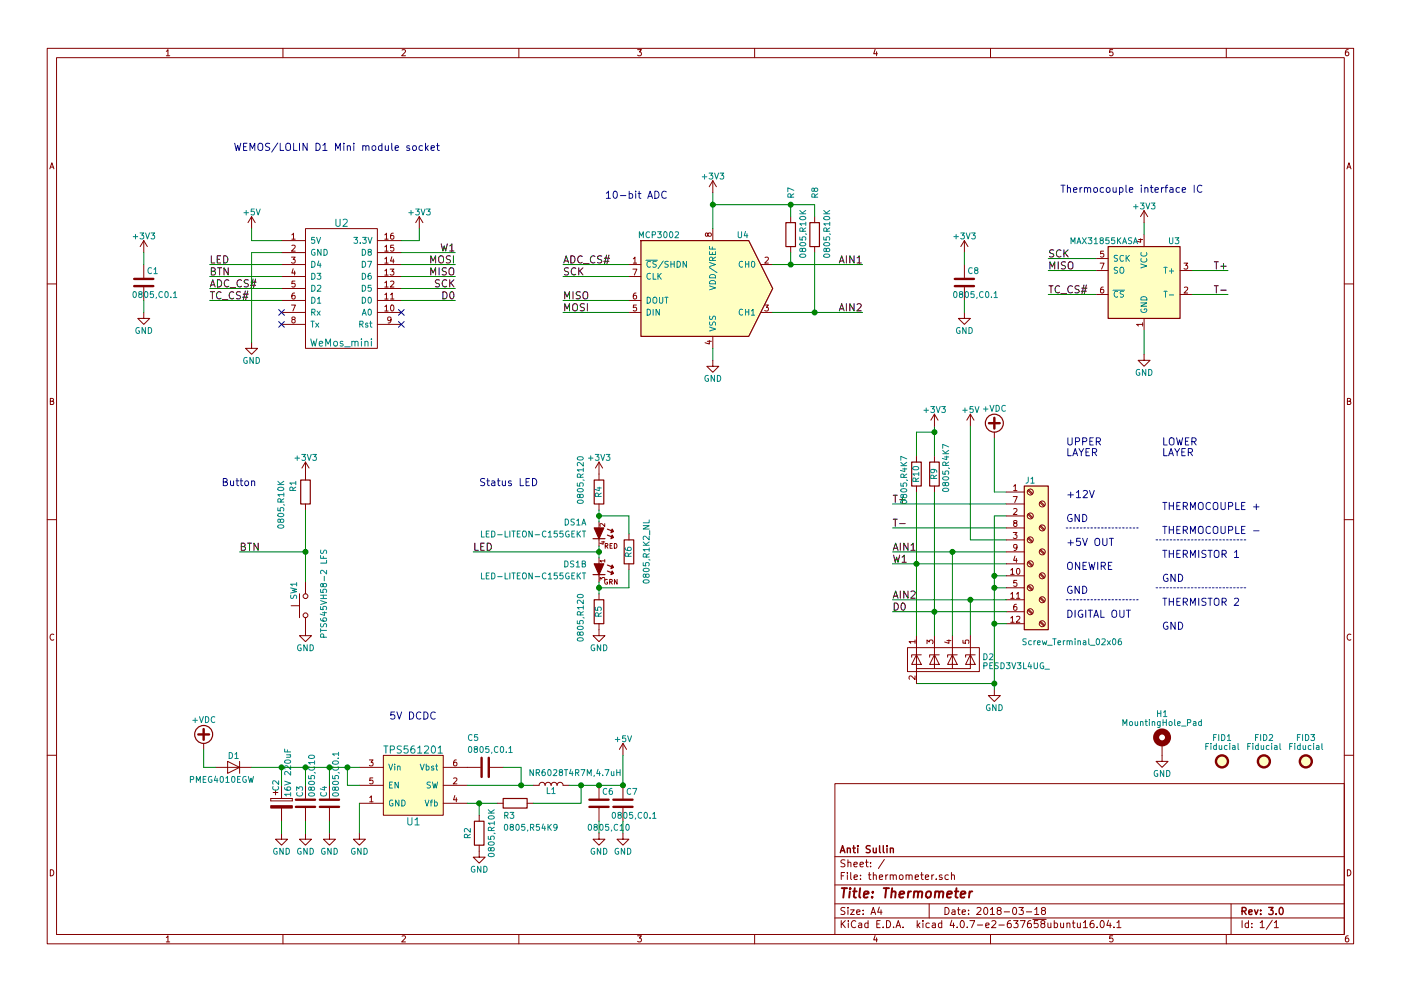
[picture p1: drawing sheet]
EESchema Schematic File Version 2
LIBS:power
LIBS:device
LIBS:switches
LIBS:relays
LIBS:motors
LIBS:transistors
LIBS:conn
LIBS:linear
LIBS:regul
LIBS:74xx
LIBS:cmos4000
LIBS:adc-dac
LIBS:memory
LIBS:xilinx
LIBS:microcontrollers
LIBS:dsp
LIBS:microchip
LIBS:analog_switches
LIBS:motorola
LIBS:texas
LIBS:intel
LIBS:audio
LIBS:interface
LIBS:digital-audio
LIBS:philips
LIBS:display
LIBS:cypress
LIBS:siliconi
LIBS:opto
LIBS:atmel
LIBS:contrib
LIBS:valves
LIBS:cy8c4246azi-l433
LIBS:cyble-214015-01-32smt
LIBS:lpc11u66jbd48
LIBS:pir
LIBS:sn74lvc1g3208
LIBS:tps561201
LIBS:wemos_mini
LIBS:4xxx
LIBS:4xxx_IEEE
LIBS:74xGxx
LIBS:74xx_IEEE
LIBS:Amplifier_Audio
LIBS:Amplifier_Buffer
LIBS:Amplifier_Current
LIBS:Amplifier_Difference
LIBS:Amplifier_Instrumentation
LIBS:Amplifier_Operational
LIBS:Amplifier_Video
LIBS:Analog
LIBS:Analog_ADC
LIBS:Analog_DAC
LIBS:Analog_Switch
LIBS:Audio
LIBS:Battery_Management
LIBS:Comparator
LIBS:Connector
LIBS:Connector_Generic
LIBS:Connector_Generic_MountingPin
LIBS:Connector_Generic_Shielded
LIBS:Converter_ACDC
LIBS:Converter_DCDC
LIBS:CPLD_Altera
LIBS:CPLD_Xilinx
LIBS:CPU
LIBS:CPU_NXP_6800
LIBS:CPU_NXP_68000
LIBS:CPU_PowerPC
LIBS:Device
LIBS:Diode
LIBS:Diode_Bridge
LIBS:Diode_Laser
LIBS:Display_Character
LIBS:Display_Graphic
LIBS:Driver_Display
LIBS:Driver_FET
LIBS:Driver_LED
LIBS:Driver_Motor
LIBS:Driver_Relay
LIBS:DSP_AnalogDevices
LIBS:DSP_Freescale
LIBS:DSP_Microchip_DSPIC33
LIBS:DSP_Motorola
LIBS:DSP_Texas
LIBS:Fiber_Optic
LIBS:Filter
LIBS:FPGA_Lattice
LIBS:FPGA_Microsemi
LIBS:FPGA_Xilinx
LIBS:FPGA_Xilinx_Artix7
LIBS:FPGA_Xilinx_Kintex7
LIBS:FPGA_Xilinx_Spartan6
LIBS:FPGA_Xilinx_Virtex5
LIBS:FPGA_Xilinx_Virtex6
LIBS:FPGA_Xilinx_Virtex7
LIBS:GPU
LIBS:Graphic
LIBS:Interface
LIBS:Interface_CAN_LIN
LIBS:Interface_CurrentLoop
LIBS:Interface_Ethernet
LIBS:Interface_Expansion
LIBS:Interface_HID
LIBS:Interface_LineDriver
LIBS:Interface_Optical
LIBS:Interface_Telecom
LIBS:Interface_UART
LIBS:Interface_USB
LIBS:Isolator
LIBS:Isolator_Analog
LIBS:Jumper
LIBS:LED
LIBS:Logic_LevelTranslator
LIBS:Logic_Programmable
LIBS:MCU_AnalogDevices
LIBS:MCU_Cypress
LIBS:MCU_Espressif
LIBS:MCU_Intel
LIBS:MCU_Microchip_8051
LIBS:MCU_Microchip_ATmega
LIBS:MCU_Microchip_ATtiny
LIBS:MCU_Microchip_AVR
LIBS:MCU_Microchip_PIC10
LIBS:MCU_Microchip_PIC12
LIBS:MCU_Microchip_PIC16
LIBS:MCU_Microchip_PIC18
LIBS:MCU_Microchip_PIC24
LIBS:MCU_Microchip_PIC32
LIBS:MCU_Microchip_SAMD
LIBS:MCU_Microchip_SAME
LIBS:MCU_Microchip_SAML
LIBS:MCU_Module
LIBS:MCU_Nordic
LIBS:MCU_NXP_ColdFire
LIBS:MCU_NXP_HC11
LIBS:MCU_NXP_HC12
LIBS:MCU_NXP_HCS12
LIBS:MCU_NXP_Kinetis
LIBS:MCU_NXP_LPC
LIBS:MCU_NXP_MAC7100
LIBS:MCU_NXP_MCore
LIBS:MCU_NXP_S08
LIBS:MCU_Parallax
LIBS:MCU_SiFive
LIBS:MCU_SiliconLabs
LIBS:MCU_ST_STM8
LIBS:MCU_ST_STM32F0
LIBS:MCU_ST_STM32F1
LIBS:MCU_ST_STM32F2
LIBS:MCU_ST_STM32F3
LIBS:MCU_ST_STM32F4
LIBS:MCU_ST_STM32F7
LIBS:MCU_ST_STM32H7
LIBS:MCU_ST_STM32L0
LIBS:MCU_ST_STM32L1
LIBS:MCU_ST_STM32L4
LIBS:MCU_ST_STM32L4+
LIBS:MCU_Texas
LIBS:MCU_Texas_MSP430
LIBS:Mechanical
LIBS:Memory_Controller
LIBS:Memory_EEPROM
LIBS:Memory_EPROM
LIBS:Memory_Flash
LIBS:Memory_NVRAM
LIBS:Memory_RAM
LIBS:Memory_ROM
LIBS:Memory_UniqueID
LIBS:Motor
LIBS:Oscillator
LIBS:Potentiometer_Digital
LIBS:Power_Management
LIBS:Power_Protection
LIBS:Power_Supervisor
LIBS:pspice
LIBS:Reference_Current
LIBS:Reference_Voltage
LIBS:Regulator_Controller
LIBS:Regulator_Current
LIBS:Regulator_Linear
LIBS:Regulator_SwitchedCapacitor
LIBS:Regulator_Switching
LIBS:Relay
LIBS:Relay_SolidState
LIBS:RF
LIBS:RF_AM_FM
LIBS:RF_Amplifier
LIBS:RF_Bluetooth
LIBS:RF_GPS
LIBS:RF_GSM
LIBS:RF_Mixer
LIBS:RF_Module
LIBS:RF_RFID
LIBS:RF_Switch
LIBS:RF_ZigBee
LIBS:RF_WiFi
LIBS:Security
LIBS:Sensor
LIBS:Sensor_Audio
LIBS:Sensor_Current
LIBS:Sensor_Gas
LIBS:Sensor_Humidity
LIBS:Sensor_Magnetic
LIBS:Sensor_Motion
LIBS:Sensor_Optical
LIBS:Sensor_Pressure
LIBS:Sensor_Proximity
LIBS:Sensor_Temperature
LIBS:Sensor_Touch
LIBS:Sensor_Voltage
LIBS:Switch
LIBS:Timer
LIBS:Timer_PLL
LIBS:Timer_RTC
LIBS:Transformer
LIBS:Transistor_Array
LIBS:Transistor_BJT
LIBS:Transistor_FET
LIBS:Transistor_IGBT
LIBS:Triac_Thyristor
LIBS:Valve
LIBS:Video
LIBS:screw_terminal_02x06
LIBS:Abracon
LIBS:ActiveSemi
LIBS:Allegro
LIBS:Altera
LIBS:AMS
LIBS:AnalogDevices
LIBS:AOS
LIBS:Atmel
LIBS:Bosch
LIBS:conn-2mm
LIBS:conn-100mil
LIBS:conn-amphenol
LIBS:conn-assmann
LIBS:conn-cui
LIBS:conn-fci
LIBS:conn-jae
LIBS:conn-linx
LIBS:conn-molex
LIBS:conn-special-headers
LIBS:conn-tagconnect
LIBS:conn-te
LIBS:conn-test
LIBS:DiodesInc
LIBS:electomech-misc
LIBS:_electromech
LIBS:Fairchild
LIBS:FTDI
LIBS:Infineon
LIBS:Intersil
LIBS:Lattice
LIBS:_linear
LIBS:LinearTech
LIBS:Littelfuse
LIBS:_logic
LIBS:logic-4000
LIBS:logic-7400
LIBS:logic-7400-new
LIBS:MACOM
LIBS:Macrofab
LIBS:maxim
LIBS:mechanical
LIBS:Microchip
LIBS:Micron
LIBS:Murata
LIBS:NXP
LIBS:OceanOptics
LIBS:onsemi
LIBS:_passive
LIBS:pasv-BelFuse
LIBS:pasv-BiTech
LIBS:pasv-Bourns
LIBS:pasv-cap
LIBS:pasv-ind
LIBS:pasv-Murata
LIBS:pasv-res
LIBS:pasv-TDK
LIBS:pasv-xtal
LIBS:pcb
LIBS:Recom
LIBS:Richtek
LIBS:_semi
LIBS:semi-diode-DiodesInc
LIBS:semi-diode-generic
LIBS:semi-diode-MCC
LIBS:semi-diode-NXP
LIBS:semi-diode-OnSemi
LIBS:semi-diode-Semtech
LIBS:semi-diode-ST
LIBS:semi-diode-Toshiba
LIBS:semi-opto-generic
LIBS:semi-opto-liteon
LIBS:semi-thyristor-generic
LIBS:semi-trans-AOS
LIBS:semi-trans-DiodesInc
LIBS:semi-trans-EPC
LIBS:semi-trans-Fairchild
LIBS:semi-trans-generic
LIBS:semi-trans-Infineon
LIBS:semi-trans-IRF
LIBS:semi-trans-IXYS
LIBS:semi-trans-NXP
LIBS:semi-trans-OnSemi
LIBS:semi-trans-Panasonic
LIBS:semi-trans-ST
LIBS:semi-trans-TI
LIBS:semi-trans-Toshiba
LIBS:semi-trans-Vishay
LIBS:silabs
LIBS:skyworks
LIBS:ST
LIBS:st_ic
LIBS:supertex
LIBS:symbol
LIBS:TexasInstruments
LIBS:u-blox
LIBS:Winbond
LIBS:Vishay
LIBS:Xilinx
LIBS:pesd3v3l4ug
LIBS:thermometer-cache
EELAYER 25 0
EELAYER END
$Descr A4 11693 8268
encoding utf-8
Sheet 1 1
Title "Thermometer"
Date "2018-03-18"
Rev "3.0"
Comp "Anti Sullin"
Comment1 ""
Comment2 ""
Comment3 ""
Comment4 ""
$EndDescr
$Comp
L WeMos_mini U2
U 1 1
P 2850 2350
F 0 "U2" H 2850 2850 60  0000 C CNN
F 1 "WeMos_mini" H 2850 1850 60  0000 C CNN
F 2 "lib:D1_mini_board" H 3400 1650 60  0001 C CNN
F 3 "" H 3400 1650 60  0000 C CNN
	1    2850 2350
	1    0    0    -1  
$EndComp
$Comp
L L L1
U 1 1
P 4600 6550
F 0 "L1" V 4550 6550 50  0000 C CNN
F 1 "NR6028T4R7M,4.7uH" V 4700 6350 50  0000 C CNN
F 2 "Inductors_SMD:L_6.3x6.3_H3" H 4600 6550 50  0001 C CNN
F 3 "" H 4600 6550 50  0001 C CNN
	1    4600 6550
	0    -1   -1   0   
$EndComp
$Comp
L C C5
U 1 1
P 4050 6400
F 0 "C5" V 3800 6250 50  0000 L CNN
F 1 "0805,C0.1" V 3900 6250 50  0000 L CNN
F 2 "Capacitors_SMD:C_0805" H 4088 6250 50  0001 C CNN
F 3 "" H 4050 6400 50  0001 C CNN
	1    4050 6400
	0    1    1    0   
$EndComp
$Comp
L R R3
U 1 1
P 4300 6700
F 0 "R3" V 4400 6650 50  0000 C CNN
F 1 "0805,R54K9" V 4500 6600 50  0000 L CNN
F 2 "Resistors_SMD:R_0805" V 4230 6700 50  0001 C CNN
F 3 "" H 4300 6700 50  0001 C CNN
	1    4300 6700
	0    1    1    0   
$EndComp
$Comp
L R R2
U 1 1
P 4000 6950
F 0 "R2" V 3900 6950 50  0000 C CNN
F 1 "0805,R10K" V 4100 6950 50  0000 C CNN
F 2 "Resistors_SMD:R_0805" V 3930 6950 50  0001 C CNN
F 3 "" H 4000 6950 50  0001 C CNN
	1    4000 6950
	1    0    0    -1  
$EndComp
$Comp
L GND #PWR01
U 1 1
P 3000 6950
F 0 "#PWR01" H 3000 6700 50  0001 C CNN
F 1 "GND" H 3000 6800 50  0000 C CNN
F 2 "" H 3000 6950 50  0001 C CNN
F 3 "" H 3000 6950 50  0001 C CNN
	1    3000 6950
	1    0    0    -1  
$EndComp
$Comp
L GND #PWR02
U 1 1
P 4000 7100
F 0 "#PWR02" H 4000 6850 50  0001 C CNN
F 1 "GND" H 4000 6950 50  0000 C CNN
F 2 "" H 4000 7100 50  0001 C CNN
F 3 "" H 4000 7100 50  0001 C CNN
	1    4000 7100
	1    0    0    -1  
$EndComp
$Comp
L C C6
U 1 1
P 5000 6700
F 0 "C6" H 5025 6800 50  0000 L CNN
F 1 "0805,C10" H 4900 6500 50  0000 L CNN
F 2 "Capacitors_SMD:C_0805" H 5038 6550 50  0001 C CNN
F 3 "" H 5000 6700 50  0001 C CNN
	1    5000 6700
	1    0    0    -1  
$EndComp
$Comp
L C C7
U 1 1
P 5200 6700
F 0 "C7" H 5225 6800 50  0000 L CNN
F 1 "0805,C0.1" H 5100 6600 50  0000 L CNN
F 2 "Capacitors_SMD:C_0805" H 5238 6550 50  0001 C CNN
F 3 "" H 5200 6700 50  0001 C CNN
	1    5200 6700
	1    0    0    -1  
$EndComp
$Comp
L C C4
U 1 1
P 2750 6700
F 0 "C4" V 2700 6750 50  0000 L CNN
F 1 "0805,C0.1" V 2800 6750 50  0000 L CNN
F 2 "Capacitors_SMD:C_0805" H 2788 6550 50  0001 C CNN
F 3 "" H 2750 6700 50  0001 C CNN
	1    2750 6700
	1    0    0    -1  
$EndComp
$Comp
L C C3
U 1 1
P 2550 6700
F 0 "C3" V 2500 6750 50  0000 L CNN
F 1 "0805,C10" V 2600 6750 50  0000 L CNN
F 2 "Capacitors_SMD:C_0805" H 2588 6550 50  0001 C CNN
F 3 "" H 2550 6700 50  0001 C CNN
	1    2550 6700
	1    0    0    -1  
$EndComp
$Comp
L GND #PWR03
U 1 1
P 2750 6950
F 0 "#PWR03" H 2750 6700 50  0001 C CNN
F 1 "GND" H 2750 6800 50  0000 C CNN
F 2 "" H 2750 6950 50  0001 C CNN
F 3 "" H 2750 6950 50  0001 C CNN
	1    2750 6950
	1    0    0    -1  
$EndComp
$Comp
L GND #PWR04
U 1 1
P 2550 6950
F 0 "#PWR04" H 2550 6700 50  0001 C CNN
F 1 "GND" H 2550 6800 50  0000 C CNN
F 2 "" H 2550 6950 50  0001 C CNN
F 3 "" H 2550 6950 50  0001 C CNN
	1    2550 6950
	1    0    0    -1  
$EndComp
$Comp
L GND #PWR05
U 1 1
P 5000 6950
F 0 "#PWR05" H 5000 6700 50  0001 C CNN
F 1 "GND" H 5000 6800 50  0000 C CNN
F 2 "" H 5000 6950 50  0001 C CNN
F 3 "" H 5000 6950 50  0001 C CNN
	1    5000 6950
	1    0    0    -1  
$EndComp
$Comp
L GND #PWR06
U 1 1
P 5200 6950
F 0 "#PWR06" H 5200 6700 50  0001 C CNN
F 1 "GND" H 5200 6800 50  0000 C CNN
F 2 "" H 5200 6950 50  0001 C CNN
F 3 "" H 5200 6950 50  0001 C CNN
	1    5200 6950
	1    0    0    -1  
$EndComp
$Comp
L +5V #PWR07
U 1 1
P 5200 6300
F 0 "#PWR07" H 5200 6150 50  0001 C CNN
F 1 "+5V" H 5200 6440 50  0000 C CNN
F 2 "" H 5200 6300 50  0001 C CNN
F 3 "" H 5200 6300 50  0001 C CNN
	1    5200 6300
	1    0    0    -1  
$EndComp
Text Notes 3250 6000 0    60   ~ 0
5V DCDC
$Comp
L TPS561201 U1
U 1 1
P 3450 6550
F 0 "U1" H 3450 6250 60  0000 C CNN
F 1 "TPS561201" H 3450 6850 60  0000 C CNN
F 2 "TO_SOT_Packages_SMD:SOT-23-6" H 3450 6550 60  0001 C CNN
F 3 "" H 3450 6550 60  0001 C CNN
	1    3450 6550
	1    0    0    -1  
$EndComp
$Comp
L +VDC #PWR08
U 1 1
P 1700 6250
F 0 "#PWR08" H 1700 6150 50  0001 C CNN
F 1 "+VDC" H 1700 6500 50  0000 C CNN
F 2 "" H 1700 6250 50  0001 C CNN
F 3 "" H 1700 6250 50  0001 C CNN
	1    1700 6250
	1    0    0    -1  
$EndComp
$Comp
L D D1
U 1 1
P 1950 6400
F 0 "D1" H 1950 6500 50  0000 C CNN
F 1 "PMEG4010EGW" H 2050 6300 50  0000 C CNN
F 2 "Diodes_SMD:D_SOD-123" H 1950 6400 50  0001 C CNN
F 3 "" H 1950 6400 50  0001 C CNN
	1    1950 6400
	-1   0    0    -1  
$EndComp
Text Notes 4000 4050 0    60   ~ 0
Status LED
$Comp
L SW_Push SW1
U 1 1
P 2550 5050
F 0 "SW1" H 2600 5150 50  0000 L CNN
F 1 "PTS645VH58-2 LFS" H 2650 4900 50  0000 C CNN
F 2 "Buttons_Switches_THT:SW_Tactile_SPST_Angled_PTS645Vx58-2LFS" H 2550 5250 50  0001 C CNN
F 3 "" H 2550 5250 50  0001 C CNN
	1    2550 5050
	0    -1   -1   0   
$EndComp
$Comp
L GND #PWR09
U 1 1
P 2550 5250
F 0 "#PWR09" H 2550 5000 50  0001 C CNN
F 1 "GND" H 2550 5100 50  0000 C CNN
F 2 "" H 2550 5250 50  0001 C CNN
F 3 "" H 2550 5250 50  0001 C CNN
	1    2550 5250
	1    0    0    -1  
$EndComp
Text Label 2000 4600 0    60   ~ 0
BTN
$Comp
L CP C2
U 1 1
P 2350 6700
F 0 "C2" V 2300 6800 50  0000 L CNN
F 1 "16V 220uF" V 2400 6750 50  0000 L CNN
F 2 "Capacitors_THT:CP_Radial_D6.3mm_P2.50mm" H 2388 6550 50  0001 C CNN
F 3 "" H 2350 6700 50  0001 C CNN
	1    2350 6700
	1    0    0    -1  
$EndComp
$Comp
L GND #PWR010
U 1 1
P 2350 6950
F 0 "#PWR010" H 2350 6700 50  0001 C CNN
F 1 "GND" H 2350 6800 50  0000 C CNN
F 2 "" H 2350 6950 50  0001 C CNN
F 3 "" H 2350 6950 50  0001 C CNN
	1    2350 6950
	1    0    0    -1  
$EndComp
$Comp
L +5V #PWR011
U 1 1
P 2100 1900
F 0 "#PWR011" H 2100 1750 50  0001 C CNN
F 1 "+5V" H 2100 2040 50  0000 C CNN
F 2 "" H 2100 1900 50  0001 C CNN
F 3 "" H 2100 1900 50  0001 C CNN
	1    2100 1900
	1    0    0    -1  
$EndComp
$Comp
L +VDC #PWR012
U 1 1
P 8300 3650
F 0 "#PWR012" H 8300 3550 50  0001 C CNN
F 1 "+VDC" H 8300 3900 50  0000 C CNN
F 2 "" H 8300 3650 50  0001 C CNN
F 3 "" H 8300 3650 50  0001 C CNN
	1    8300 3650
	-1   0    0    -1  
$EndComp
$Comp
L GND #PWR013
U 1 1
P 8300 5750
F 0 "#PWR013" H 8300 5500 50  0001 C CNN
F 1 "GND" H 8300 5600 50  0000 C CNN
F 2 "" H 8300 5750 50  0001 C CNN
F 3 "" H 8300 5750 50  0001 C CNN
	1    8300 5750
	-1   0    0    -1  
$EndComp
$Comp
L MAX31855KASA U3
U 1 1
P 9550 2350
F 0 "U3" H 9250 2700 50  0000 L CNN
F 1 "MAX31855KASA" H 9600 2700 50  0000 L CNN
F 2 "Housings_SOIC:SOIC-8_3.9x4.9mm_Pitch1.27mm" H 10550 2000 50  0001 C CIN
F 3 "" H 9550 2350 50  0001 C CNN
	1    9550 2350
	-1   0    0    -1  
$EndComp
$Comp
L +3V3 #PWR014
U 1 1
P 3500 1900
F 0 "#PWR014" H 3500 1750 50  0001 C CNN
F 1 "+3V3" H 3500 2040 50  0000 C CNN
F 2 "" H 3500 1900 50  0001 C CNN
F 3 "" H 3500 1900 50  0001 C CNN
	1    3500 1900
	1    0    0    -1  
$EndComp
$Comp
L +3V3 #PWR015
U 1 1
P 5950 1600
F 0 "#PWR015" H 5950 1450 50  0001 C CNN
F 1 "+3V3" H 5950 1740 50  0000 C CNN
F 2 "" H 5950 1600 50  0001 C CNN
F 3 "" H 5950 1600 50  0001 C CNN
	1    5950 1600
	1    0    0    -1  
$EndComp
$Comp
L +3V3 #PWR016
U 1 1
P 9550 1850
F 0 "#PWR016" H 9550 1700 50  0001 C CNN
F 1 "+3V3" H 9550 1990 50  0000 C CNN
F 2 "" H 9550 1850 50  0001 C CNN
F 3 "" H 9550 1850 50  0001 C CNN
	1    9550 1850
	1    0    0    -1  
$EndComp
$Comp
L GND #PWR017
U 1 1
P 9550 2950
F 0 "#PWR017" H 9550 2700 50  0001 C CNN
F 1 "GND" H 9550 2800 50  0000 C CNN
F 2 "" H 9550 2950 50  0001 C CNN
F 3 "" H 9550 2950 50  0001 C CNN
	1    9550 2950
	1    0    0    -1  
$EndComp
Text Label 7200 2600 2    60   ~ 0
AIN2
Text Label 7200 2200 2    60   ~ 0
AIN1
Text Label 10250 2250 2    60   ~ 0
T+
Text Label 10250 2450 2    60   ~ 0
T-
NoConn ~ 3350 2700
NoConn ~ 3350 2600
NoConn ~ 2350 2600
NoConn ~ 2350 2700
$Comp
L GND #PWR018
U 1 1
P 2100 2850
F 0 "#PWR018" H 2100 2600 50  0001 C CNN
F 1 "GND" H 2100 2700 50  0000 C CNN
F 2 "" H 2100 2850 50  0001 C CNN
F 3 "" H 2100 2850 50  0001 C CNN
	1    2100 2850
	1    0    0    -1  
$EndComp
$Comp
L MCP3002 U4
U 1 1
P 5950 2400
F 0 "U4" H 5700 2850 50  0000 C CNN
F 1 "MCP3002" H 6400 2850 50  0000 C CNN
F 2 "Housings_SOIC:SOIC-8_3.9x4.9mm_Pitch1.27mm" H 5950 2300 50  0001 C CNN
F 3 "" H 5950 2600 50  0001 C CNN
	1    5950 2400
	-1   0    0    -1  
$EndComp
Text Label 3800 2400 2    60   ~ 0
SCK
Text Label 3800 2300 2    60   ~ 0
MISO
Text Label 3800 2200 2    60   ~ 0
MOSI
$Comp
L GND #PWR019
U 1 1
P 5950 3000
F 0 "#PWR019" H 5950 2750 50  0001 C CNN
F 1 "GND" H 5950 2850 50  0000 C CNN
F 2 "" H 5950 3000 50  0001 C CNN
F 3 "" H 5950 3000 50  0001 C CNN
	1    5950 3000
	1    0    0    -1  
$EndComp
$Comp
L C C8
U 1 1
P 8050 2350
F 0 "C8" H 8075 2450 50  0000 L CNN
F 1 "0805,C0.1" H 7950 2250 50  0000 L CNN
F 2 "Capacitors_SMD:C_0805" H 8088 2200 50  0001 C CNN
F 3 "" H 8050 2350 50  0001 C CNN
	1    8050 2350
	1    0    0    -1  
$EndComp
$Comp
L +3V3 #PWR020
U 1 1
P 8050 2100
F 0 "#PWR020" H 8050 1950 50  0001 C CNN
F 1 "+3V3" H 8050 2240 50  0000 C CNN
F 2 "" H 8050 2100 50  0001 C CNN
F 3 "" H 8050 2100 50  0001 C CNN
	1    8050 2100
	1    0    0    -1  
$EndComp
$Comp
L GND #PWR021
U 1 1
P 8050 2600
F 0 "#PWR021" H 8050 2350 50  0001 C CNN
F 1 "GND" H 8050 2450 50  0000 C CNN
F 2 "" H 8050 2600 50  0001 C CNN
F 3 "" H 8050 2600 50  0001 C CNN
	1    8050 2600
	1    0    0    -1  
$EndComp
$Comp
L R R7
U 1 1
P 6600 1950
F 0 "R7" V 6600 2300 50  0000 C CNN
F 1 "0805,R10K" V 6700 1750 50  0000 L CNN
F 2 "Resistors_SMD:R_0805" V 6530 1950 50  0001 C CNN
F 3 "" H 6600 1950 50  0001 C CNN
	1    6600 1950
	1    0    0    -1  
$EndComp
$Comp
L R R8
U 1 1
P 6800 1950
F 0 "R8" V 6800 2300 50  0000 C CNN
F 1 "0805,R10K" V 6900 1750 50  0000 L CNN
F 2 "Resistors_SMD:R_0805" V 6730 1950 50  0001 C CNN
F 3 "" H 6800 1950 50  0001 C CNN
	1    6800 1950
	1    0    0    -1  
$EndComp
$Comp
L R R1
U 1 1
P 2550 4100
F 0 "R1" V 2650 4050 50  0000 C CNN
F 1 "0805,R10K" V 2750 4000 50  0000 L CNN
F 2 "Resistors_SMD:R_0805" V 2480 4100 50  0001 C CNN
F 3 "" H 2550 4100 50  0001 C CNN
	1    2550 4100
	-1   0    0    1   
$EndComp
Text Label 7450 4600 0    60   ~ 0
AIN1
Text Label 7450 5000 0    60   ~ 0
AIN2
Text Label 7450 4200 0    60   ~ 0
T+
Text Label 7450 4400 0    60   ~ 0
T-
$Comp
L +5V #PWR022
U 1 1
P 8100 3550
F 0 "#PWR022" H 8100 3400 50  0001 C CNN
F 1 "+5V" H 8100 3690 50  0000 C CNN
F 2 "" H 8100 3550 50  0001 C CNN
F 3 "" H 8100 3550 50  0001 C CNN
	1    8100 3550
	1    0    0    -1  
$EndComp
Text Label 7450 4700 0    60   ~ 0
W1
Text Notes 8900 4150 0    60   ~ 0
+12V
Text Notes 9700 4650 0    60   ~ 0
THERMISTOR 1
Text Notes 9700 5050 0    60   ~ 0
THERMISTOR 2
Text Notes 9700 4250 0    60   ~ 0
THERMOCOUPLE +
Text Label 7450 5100 0    60   ~ 0
D0
Text Notes 8900 4350 0    60   ~ 0
GND
Text Notes 8900 4750 0    60   ~ 0
ONEWIRE
Text Notes 8900 5150 0    60   ~ 0
DIGITAL OUT
Text Notes 8900 4550 0    60   ~ 0
+5V OUT
Text Notes 8900 4950 0    60   ~ 0
GND
$Comp
L LED-LITEON-C155GEKT DS1
U 1 1
P 5000 4450
F 0 "DS1" H 4800 4550 50  0000 C CNN
F 1 "LED-LITEON-C155GEKT" H 4450 4450 50  0000 C CNN
F 2 "manuf:LITEON-LED2-C155GEKT" H 5000 4300 50  0001 C CNN
F 3 "" H 5000 4450 60  0000 C CNN
F 4 "LED LITEON C155GEKT" H 5000 4200 60  0001 C CNN "BOM"
	1    5000 4450
	1    0    0    -1  
$EndComp
$Comp
L LED-LITEON-C155GEKT DS1
U 2 1
P 5000 4750
F 0 "DS1" H 4800 4800 50  0000 C CNN
F 1 "LED-LITEON-C155GEKT" H 4450 4700 50  0000 C CNN
F 2 "manuf:LITEON-LED2-C155GEKT" H 5000 4600 50  0001 C CNN
F 3 "" H 5000 4750 60  0000 C CNN
F 4 "LED LITEON C155GEKT" H 5000 4500 60  0001 C CNN "BOM"
	2    5000 4750
	1    0    0    -1  
$EndComp
$Comp
L +3V3 #PWR023
U 1 1
P 5000 3950
F 0 "#PWR023" H 5000 3800 50  0001 C CNN
F 1 "+3V3" H 5000 4090 50  0000 C CNN
F 2 "" H 5000 3950 50  0001 C CNN
F 3 "" H 5000 3950 50  0001 C CNN
	1    5000 3950
	1    0    0    -1  
$EndComp
$Comp
L GND #PWR024
U 1 1
P 5000 5250
F 0 "#PWR024" H 5000 5000 50  0001 C CNN
F 1 "GND" H 5000 5100 50  0000 C CNN
F 2 "" H 5000 5250 50  0001 C CNN
F 3 "" H 5000 5250 50  0001 C CNN
	1    5000 5250
	1    0    0    -1  
$EndComp
$Comp
L R R4
U 1 1
P 5000 4100
F 0 "R4" V 5000 4100 50  0000 C CNN
F 1 "0805,R120" V 5150 4000 50  0000 C CNN
F 2 "Resistors_SMD:R_0805" V 4930 4100 50  0001 C CNN
F 3 "" H 5000 4100 50  0001 C CNN
	1    5000 4100
	-1   0    0    1   
$EndComp
$Comp
L R R5
U 1 1
P 5000 5100
F 0 "R5" V 5000 5100 50  0000 C CNN
F 1 "0805,R120" V 5150 5150 50  0000 C CNN
F 2 "Resistors_SMD:R_0805" V 4930 5100 50  0001 C CNN
F 3 "" H 5000 5100 50  0001 C CNN
	1    5000 5100
	-1   0    0    1   
$EndComp
Text Label 3950 4600 0    60   ~ 0
LED
$Comp
L R R6
U 1 1
P 5250 4600
F 0 "R6" V 5250 4600 50  0000 C CNN
F 1 "0805,R1K2_NL" V 5100 4600 50  0000 C CNN
F 2 "Resistors_SMD:R_0805" V 5180 4600 50  0001 C CNN
F 3 "" H 5250 4600 50  0001 C CNN
	1    5250 4600
	-1   0    0    1   
$EndComp
$Comp
L +3V3 #PWR025
U 1 1
P 2550 3950
F 0 "#PWR025" H 2550 3800 50  0001 C CNN
F 1 "+3V3" H 2550 4090 50  0000 C CNN
F 2 "" H 2550 3950 50  0001 C CNN
F 3 "" H 2550 3950 50  0001 C CNN
	1    2550 3950
	1    0    0    -1  
$EndComp
Text Notes 1850 4050 0    60   ~ 0
Button
Text Label 1750 2400 0    60   ~ 0
ADC_CS#
Text Label 1750 2500 0    60   ~ 0
TC_CS#
Text Label 1750 2200 0    60   ~ 0
LED
Text Label 1750 2300 0    60   ~ 0
BTN
Text Label 3800 2100 2    60   ~ 0
W1
Text Label 3800 2500 2    60   ~ 0
D0
Text Notes 1950 1250 0    60   ~ 0
WEMOS/LOLIN D1 Mini module socket
Text Notes 5050 1650 0    60   ~ 0
10-bit ADC
Text Notes 8850 1600 0    60   ~ 0
Thermocouple interface IC
$Comp
L C C1
U 1 1
P 1200 2350
F 0 "C1" H 1225 2450 50  0000 L CNN
F 1 "0805,C0.1" H 1100 2250 50  0000 L CNN
F 2 "Capacitors_SMD:C_0805" H 1238 2200 50  0001 C CNN
F 3 "" H 1200 2350 50  0001 C CNN
	1    1200 2350
	1    0    0    -1  
$EndComp
$Comp
L +3V3 #PWR026
U 1 1
P 1200 2100
F 0 "#PWR026" H 1200 1950 50  0001 C CNN
F 1 "+3V3" H 1200 2240 50  0000 C CNN
F 2 "" H 1200 2100 50  0001 C CNN
F 3 "" H 1200 2100 50  0001 C CNN
	1    1200 2100
	1    0    0    -1  
$EndComp
$Comp
L GND #PWR027
U 1 1
P 1200 2600
F 0 "#PWR027" H 1200 2350 50  0001 C CNN
F 1 "GND" H 1200 2450 50  0000 C CNN
F 2 "" H 1200 2600 50  0001 C CNN
F 3 "" H 1200 2600 50  0001 C CNN
	1    1200 2600
	1    0    0    -1  
$EndComp
$Comp
L Screw_Terminal_02x06 J1
U 1 1
P 8600 4600
F 0 "J1" H 8600 5200 50  0000 C CNN
F 1 "Screw_Terminal_02x06" H 8950 3850 50  0000 C CNN
F 2 "lib:PHO_MKKDS_1_12-3,5" H 8600 4100 50  0001 C CNN
F 3 "" H 8600 4100 50  0001 C CNN
	1    8600 4600
	1    0    0    -1  
$EndComp
Text Label 8750 2450 0    60   ~ 0
TC_CS#
Text Label 8750 2250 0    60   ~ 0
MISO
Text Label 4700 2600 0    60   ~ 0
MOSI
Text Label 4700 2200 0    60   ~ 0
ADC_CS#
Text Label 4700 2300 0    60   ~ 0
SCK
Text Label 8750 2150 0    60   ~ 0
SCK
Text Label 4700 2500 0    60   ~ 0
MISO
Text Notes 8900 3800 0    60   ~ 0
UPPER\nLAYER
Text Notes 9700 3800 0    60   ~ 0
LOWER\nLAYER
Text Notes 9700 4450 0    60   ~ 0
THERMOCOUPLE -
Text Notes 9700 4850 0    60   ~ 0
GND
Text Notes 9700 5250 0    60   ~ 0
GND
$Comp
L R R9
U 1 1
P 7800 3950
F 0 "R9" V 7800 3950 50  0000 C CNN
F 1 "0805,R4K7" V 8050 3900 50  0000 C CNN
F 2 "Resistors_SMD:R_0805" V 7730 3950 50  0001 C CNN
F 3 "" H 7800 3950 50  0001 C CNN
	1    7800 3950
	-1   0    0    -1  
$EndComp
Wire Wire Line
	3900 6550 4450 6550
Wire Wire Line
	4200 6400 4350 6400
Wire Wire Line
	4350 6400 4350 6550
Connection ~ 4350 6550
Connection ~ 5000 6550
Wire Wire Line
	3900 6700 4150 6700
Wire Wire Line
	4850 6700 4450 6700
Connection ~ 4850 6550
Wire Wire Line
	4000 6800 4000 6700
Connection ~ 4000 6700
Wire Wire Line
	3000 6950 3000 6700
Connection ~ 2750 6400
Wire Wire Line
	2550 6850 2550 6950
Wire Wire Line
	2750 6850 2750 6950
Wire Wire Line
	5000 6850 5000 6950
Wire Wire Line
	5200 6850 5200 6950
Connection ~ 2550 6400
Wire Wire Line
	3000 6550 2900 6550
Wire Wire Line
	2900 6550 2900 6400
Connection ~ 2900 6400
Wire Wire Line
	5200 6550 5200 6300
Wire Wire Line
	2100 6400 3000 6400
Wire Wire Line
	1700 6250 1700 6400
Wire Wire Line
	1700 6400 1800 6400
Wire Wire Line
	2550 6400 2550 6550
Wire Wire Line
	2750 6400 2750 6550
Wire Wire Line
	4850 6700 4850 6550
Connection ~ 5200 6550
Wire Wire Line
	2350 6550 2350 6400
Connection ~ 2350 6400
Wire Wire Line
	2350 6850 2350 6950
Wire Wire Line
	4750 6550 5200 6550
Wire Wire Line
	2100 1900 2100 2000
Wire Wire Line
	2100 2000 2350 2000
Wire Wire Line
	9550 1850 9550 1950
Wire Wire Line
	9550 2750 9550 2950
Wire Wire Line
	9950 2250 10250 2250
Wire Wire Line
	9950 2450 10250 2450
Wire Wire Line
	3500 1900 3500 2000
Wire Wire Line
	3500 2000 3350 2000
Wire Wire Line
	2100 2850 2100 2100
Wire Wire Line
	2100 2100 2350 2100
Wire Wire Line
	4700 2300 5250 2300
Wire Wire Line
	8750 2150 9150 2150
Wire Wire Line
	4700 2500 5250 2500
Wire Wire Line
	8750 2250 9150 2250
Wire Wire Line
	4700 2600 5250 2600
Wire Wire Line
	5950 1600 5950 1900
Wire Wire Line
	5950 2900 5950 3000
Wire Wire Line
	4700 2200 5250 2200
Wire Wire Line
	8750 2450 9150 2450
Wire Wire Line
	8050 2100 8050 2200
Wire Wire Line
	8050 2500 8050 2600
Wire Wire Line
	6450 2200 7200 2200
Wire Wire Line
	6450 2600 7200 2600
Wire Wire Line
	5950 1700 6800 1700
Connection ~ 5950 1700
Wire Notes Line
	8900 4400 9500 4400
Wire Notes Line
	9650 4900 10400 4900
Wire Wire Line
	7450 4700 8400 4700
Wire Notes Line
	9650 4500 10400 4500
Wire Wire Line
	5000 4550 5000 4650
Wire Wire Line
	5000 4600 3950 4600
Connection ~ 5000 4600
Wire Wire Line
	5250 4450 5250 4300
Wire Wire Line
	5250 4300 5000 4300
Wire Wire Line
	5000 4250 5000 4350
Connection ~ 5000 4300
Wire Wire Line
	5000 4850 5000 4950
Wire Wire Line
	5250 4750 5250 4900
Wire Wire Line
	5250 4900 5000 4900
Connection ~ 5000 4900
Wire Wire Line
	2550 4250 2550 4850
Wire Wire Line
	2550 4600 2000 4600
Connection ~ 2550 4600
Wire Wire Line
	2350 2200 1750 2200
Wire Wire Line
	2350 2300 1750 2300
Wire Wire Line
	2350 2400 1750 2400
Wire Wire Line
	2350 2500 1750 2500
Wire Wire Line
	1200 2100 1200 2200
Wire Wire Line
	1200 2500 1200 2600
Wire Wire Line
	8400 4100 8300 4100
Wire Wire Line
	8300 4100 8300 3650
Wire Notes Line
	8900 5000 9500 5000
Wire Wire Line
	8400 4300 8300 4300
Wire Wire Line
	8300 4300 8300 5750
Wire Wire Line
	8400 4900 8300 4900
Connection ~ 8300 4900
Wire Wire Line
	8400 4800 8300 4800
Connection ~ 8300 4800
Wire Wire Line
	8400 5200 8300 5200
Connection ~ 8300 5200
Wire Wire Line
	7450 5100 8400 5100
Wire Wire Line
	8100 3550 8100 4500
Wire Wire Line
	8100 4500 8400 4500
Wire Wire Line
	8400 4200 7450 4200
Wire Wire Line
	8400 4400 7450 4400
Wire Wire Line
	7450 4600 8400 4600
Wire Wire Line
	7450 5000 8400 5000
Wire Wire Line
	3350 2100 3800 2100
Wire Wire Line
	3350 2200 3800 2200
Wire Wire Line
	3350 2300 3800 2300
Wire Wire Line
	3350 2400 3800 2400
Wire Wire Line
	3350 2500 3800 2500
Wire Wire Line
	8100 5300 8100 5000
Connection ~ 8100 5000
Wire Wire Line
	6800 1700 6800 1800
Wire Wire Line
	6600 1800 6600 1700
Connection ~ 6600 1700
Wire Wire Line
	6600 2100 6600 2200
Connection ~ 6600 2200
Wire Wire Line
	6800 2100 6800 2600
Connection ~ 6800 2600
Wire Wire Line
	7650 5700 8300 5700
Connection ~ 8300 5700
Wire Wire Line
	7800 3550 7800 3800
$Comp
L PESD3V3L4UG_ D2
U 1 1
P 7650 5500
F 0 "D2" H 8200 5525 50  0000 L CNN
F 1 "PESD3V3L4UG_" H 8200 5450 50  0000 L CNN
F 2 "TO_SOT_Packages_SMD:SOT-353_SC-70-5_Handsoldering" H 8325 5250 50  0001 C CNN
F 3 "" V 7950 5500 50  0001 C CNN
	1    7650 5500
	1    0    0    -1  
$EndComp
$Comp
L R R10
U 1 1
P 7650 3950
F 0 "R10" V 7650 3950 50  0000 C CNN
F 1 "0805,R4K7" V 7400 3900 50  0000 C CNN
F 2 "Resistors_SMD:R_0805" V 7580 3950 50  0001 C CNN
F 3 "" H 7650 3950 50  0001 C CNN
	1    7650 3950
	-1   0    0    1   
$EndComp
$Comp
L +3V3 #PWR028
U 1 1
P 7800 3550
F 0 "#PWR028" H 7800 3400 50  0001 C CNN
F 1 "+3V3" H 7800 3690 50  0000 C CNN
F 2 "" H 7800 3550 50  0001 C CNN
F 3 "" H 7800 3550 50  0001 C CNN
	1    7800 3550
	1    0    0    -1  
$EndComp
Connection ~ 7800 3600
Wire Wire Line
	7950 4600 7950 5300
Connection ~ 7950 4600
Wire Wire Line
	7800 3600 7650 3600
Wire Wire Line
	7650 3600 7650 3800
Wire Wire Line
	7650 4100 7650 5300
Connection ~ 7650 4700
Wire Wire Line
	7800 4100 7800 5300
Connection ~ 7800 5100
$Comp
L Fiducial FID3
U 1 1
P 10900 6350
F 0 "FID3" H 10900 6550 50  0000 C CNN
F 1 "Fiducial" H 10900 6475 50  0000 C CNN
F 2 "Fiducial:Fiducial_1mm_Mask2mm" H 10900 6350 50  0001 C CNN
F 3 "" H 10900 6350 50  0001 C CNN
	1    10900 6350
	1    0    0    -1  
$EndComp
$Comp
L Fiducial FID2
U 1 1
P 10550 6350
F 0 "FID2" H 10550 6550 50  0000 C CNN
F 1 "Fiducial" H 10550 6475 50  0000 C CNN
F 2 "Fiducial:Fiducial_1mm_Mask2mm" H 10550 6350 50  0001 C CNN
F 3 "" H 10550 6350 50  0001 C CNN
	1    10550 6350
	1    0    0    -1  
$EndComp
$Comp
L Fiducial FID1
U 1 1
P 10200 6350
F 0 "FID1" H 10200 6550 50  0000 C CNN
F 1 "Fiducial" H 10200 6475 50  0000 C CNN
F 2 "Fiducial:Fiducial_1mm_Mask2mm" H 10200 6350 50  0001 C CNN
F 3 "" H 10200 6350 50  0001 C CNN
	1    10200 6350
	1    0    0    -1  
$EndComp
$Comp
L MountingHole_Pad H1
U 1 1
P 9700 6200
F 0 "H1" H 9700 6450 50  0000 C CNN
F 1 "MountingHole_Pad" H 9700 6375 50  0000 C CNN
F 2 "MountingHole:MountingHole_3.2mm_M3_DIN965_Pad" H 9700 6200 50  0001 C CNN
F 3 "" H 9700 6200 50  0001 C CNN
	1    9700 6200
	1    0    0    -1  
$EndComp
$Comp
L GND #PWR029
U 1 1
P 9700 6300
F 0 "#PWR029" H 9700 6050 50  0001 C CNN
F 1 "GND" H 9700 6150 50  0000 C CNN
F 2 "" H 9700 6300 50  0001 C CNN
F 3 "" H 9700 6300 50  0001 C CNN
	1    9700 6300
	-1   0    0    -1  
$EndComp
$EndSCHEMATC
